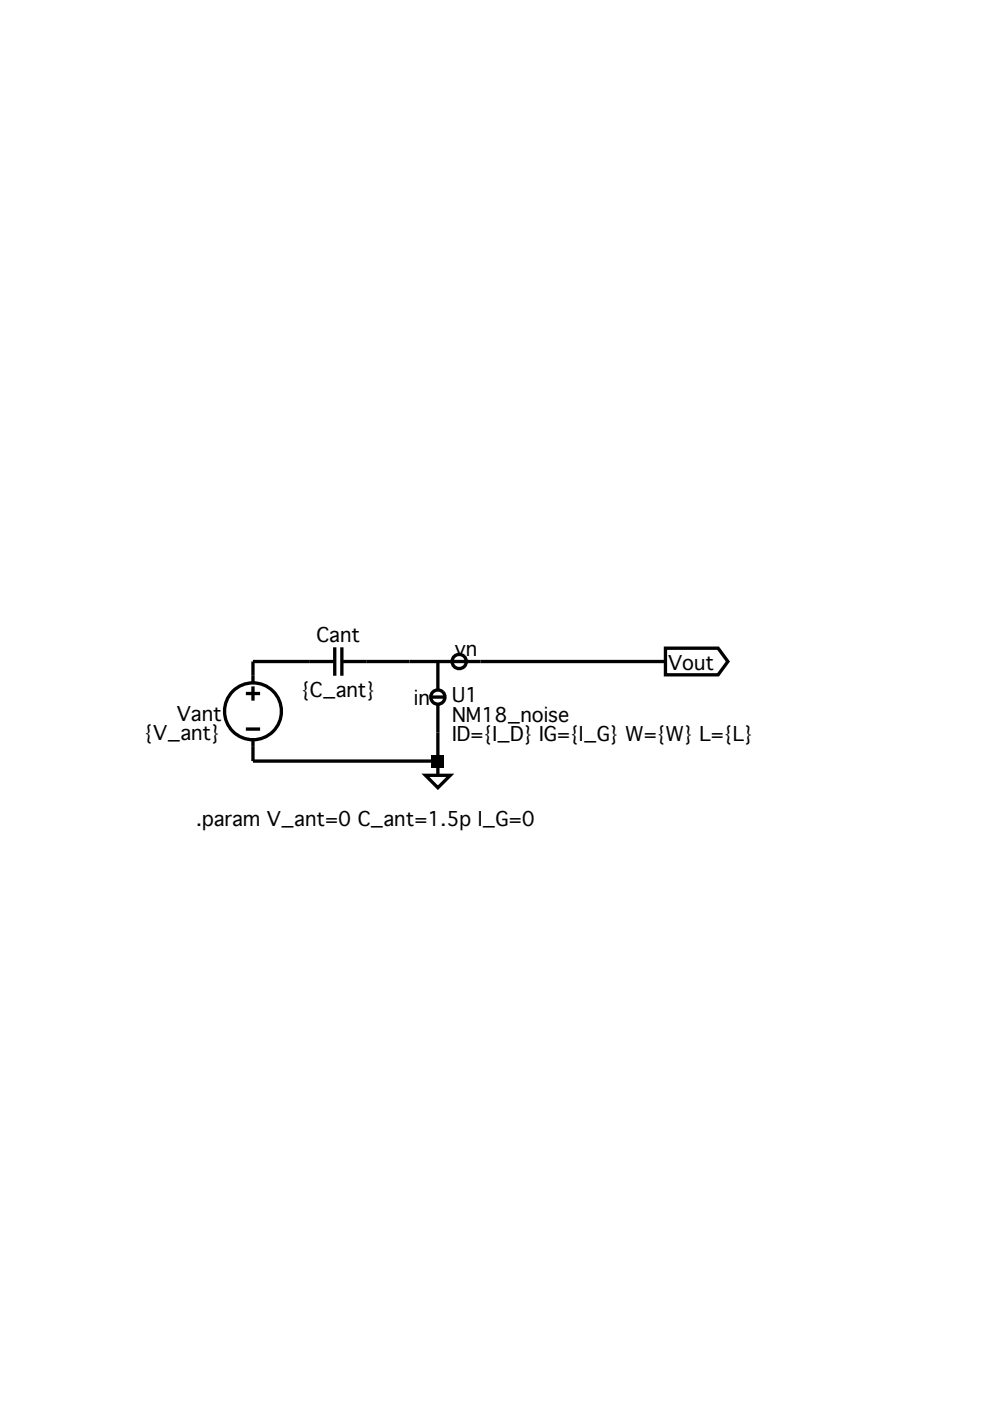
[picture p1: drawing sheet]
Version 4
SHEET 1 884 680
WIRE 288 240 224 240
WIRE 400 240 352 240
WIRE 688 240 480 240
WIRE 224 256 224 240
WIRE 224 352 224 336
WIRE 432 352 432 320
WIRE 432 352 224 352
WIRE 432 368 432 352
FLAG 432 368 0
FLAG 688 240 Vout
IOPIN 688 240 Out
SYMBOL voltage 224 240 M0
WINDOW 0 35 57 Left 2
WINDOW 3 37 79 Left 2
SYMATTR InstName Vant
SYMATTR Value {V_ant}
SYMBOL cap 352 224 R90
WINDOW 0 0 32 VBottom 2
WINDOW 3 32 32 VTop 2
SYMATTR InstName Cant
SYMATTR Value {C_ant}
SYMBOL SLM_noise 480 224 R0
WINDOW 0 -32 52 Left 2
WINDOW 38 -32 75 Left 2
WINDOW 3 -32 96 Left 2
SYMATTR InstName U1
SYMATTR SpiceModel NM18_noise
SYMATTR Value ID={I_D} IG={I_G} W={W} L={L}
TEXT 160 416 Left 2 !.param V_ant=0 C_ant=1.5p I_G=0
